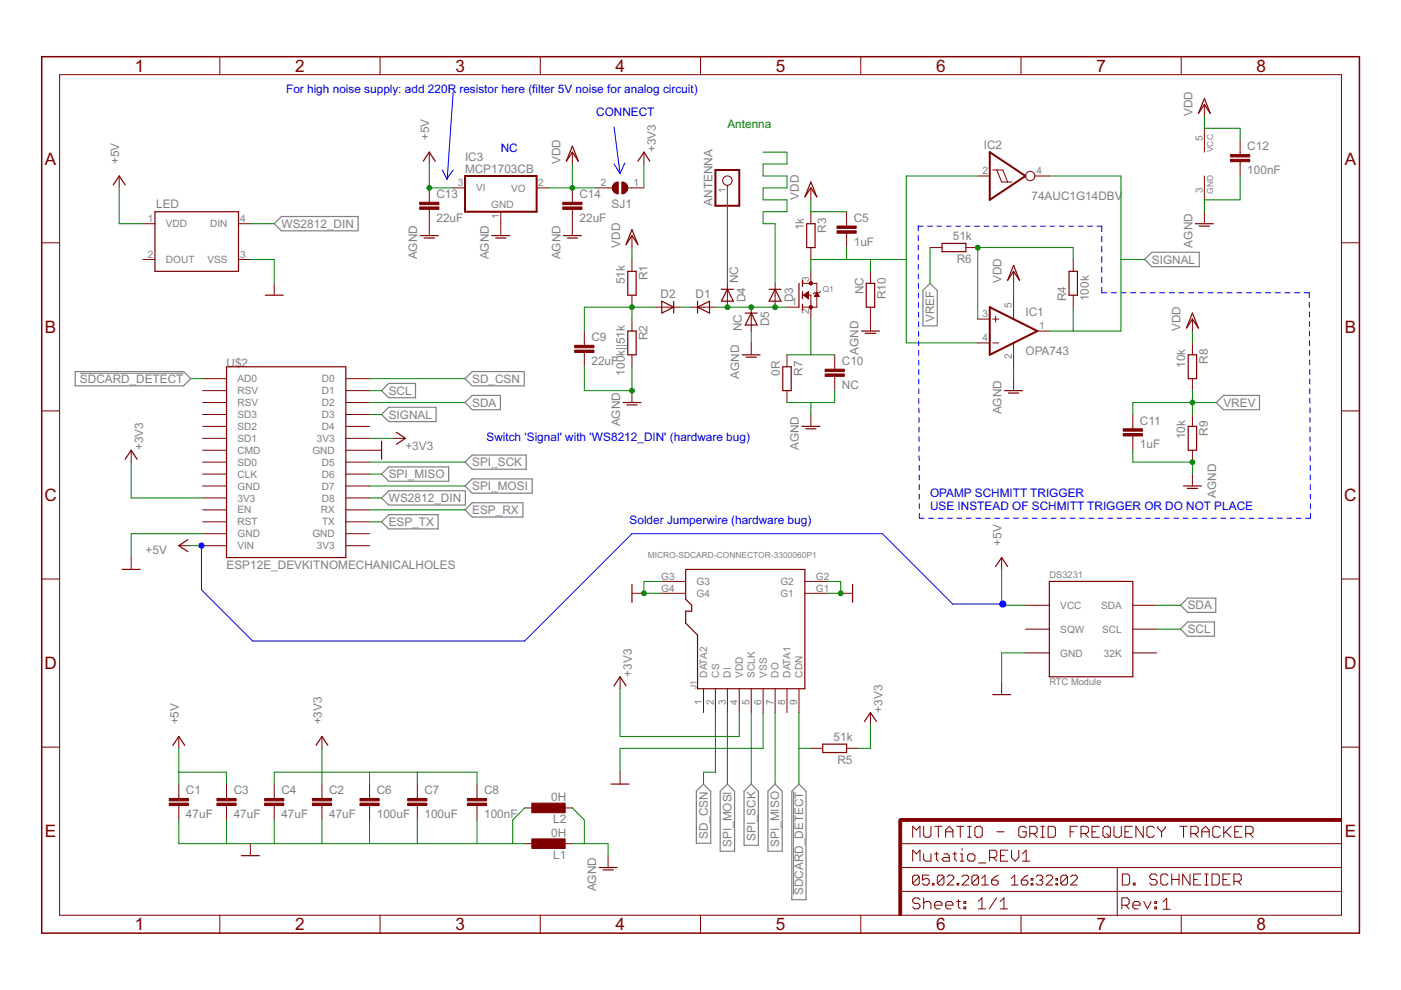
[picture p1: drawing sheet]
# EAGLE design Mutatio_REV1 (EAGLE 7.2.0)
FRAME (FRAME-A4L): CNAME: MUTATIO - GRID FREQUENCY TRACKER; CREVISION: 1; DESIGNER: D. SCHNEIDER

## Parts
ANTENNA  PINHD-1X1CB  [1X01-CLEANBIG]
C1  47uF  C-EUC0805  [C0805]
C2  47uF  C-EUC0805  [C0805]
C3  47uF  C-EUC0805  [C0805]
C4  47uF  C-EUC0805  [C0805]
C5  1uF  C-EUC0603  [C0603]
C6  100uF  C-EUC1206  [C1206]
C7  100uF  C-EUC1206  [C1206]
C8  100nF  C-EUC0603  [C0603]
C9  22uF  C-EUC0603  [C0603]
C10  NC  C-EUC0603  [C0603]
C11  1uF  C-EUC0603  [C0603]
C12  100nF  C-EUC0603  [C0603]
C13  22uF  C-EUC0603  [C0603]
C14  22uF  C-EUC0603  [C0603]
D1  DIODE-MINIMELF  [MINIMELF]
D2  DIODE-MINIMELF  [MINIMELF]
D3  DIODE-MINIMELF  [MINIMELF]
D4  NC  DIODE-MINIMELF  [MINIMELF]
D5  NC  DIODE-MINIMELF  [MINIMELF]
IC1  OPA743  [SOT23-5]
IC2  74AUC1G14DBV  [SOT23-5]
IC3  MCP1703CB  [SOT23]
J1  MICRO-SDCARD-CONNECTOR-3300060P1  [9P-SMD-W-RING]
L1  0H  L-EUL2012C  [L2012C]
L2  0H  L-EUL2012C  [L2012C]
LED  WS2812B  [WS2812B]
Q1  MOSFET-NREFLOW  [SOT23]
R1  51k  R-EU_R0603  [R0603]
R2  100k||51k  R-EU_R0603  [R0603]
R3  1k  R-EU_R0603  [R0603]
R4  100k  R-EU_R0603  [R0603]
R5  51k  R-EU_R0603  [R0603]
R6  51k  R-EU_R0603  [R0603]
R7  0R  R-EU_R0603  [R0603]
R8  10k  R-EU_R0603  [R0603]
R9  10k  R-EU_R0603  [R0603]
R10  NC  R-EU_R0603  [R0603]
SJ1  SJ  [SJ]
U$1  DS3231_MODULEBIG_CONNECTER_ONLY  [DS3231_MODULE_BIGCON]
U$2  ESP12E_DEVKITNOMECHANICALHOLES  [ESP12E_DEVKIT_NOHOLES]

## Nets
!SDCARD_DETECT: J1.9(CDN) R5.2 U$2.AD0
+3V3: C2.1 C4.1 C6.1 C7.1 C8.1 J1.4(VDD) R5.1 SJ1.1 U$2.3V3@0(3V3) U$2.3V3@1(3V3)
+5V: C1.1 C3.1 C13.1 IC3.3(VI) LED.1(VDD) U$1.VCC@2(VCC) U$2.VIN
AGND: C9.2 C10.2 C11.2 C12.2 C13.2 C14.2 D5.A IC1.2(V-) IC2.3(GND) IC3.1(GND) L1.2 L2.2 R2.2 R7.2 R9.2 R10.2
ANTENNA: D1.A D3.A D4.A D5.C Q1.1(G)
BOARDANTENNA: D3.C
ESP_RX: U$2.RX
ESP_TX: U$2.TX
GND: C1.2 C2.2 C3.2 C4.2 C6.2 C7.2 C8.2 J1.6(VSS) J1.G1 J1.G2 J1.G3 J1.G4 L1.1 L2.1 LED.3(VSS) U$1.GND@2(GND) U$2.GND@1(GND) U$2.GND@2(GND)
N$1: D1.C D2.C
N$2: C10.1 Q1.2(S) R7.1
N$3: ANTENNA.1 D4.C
N$4: C5.2 IC1.4(-IN) IC2.2(I) Q1.3(D) R3.2 R10.1
N$7: IC1.3(+IN) R4.2 R6.1
REV1: C9.1 D2.A R1.2 R2.1
SCL: U$1.SCL@2(SCL) U$2.D1
SD_CSN: J1.2(CS) U$2.D0
SDA: U$1.SDA@2(SDA) U$2.D2
SIGNAL: IC1.1(OUT) IC2.4(O) R4.1 U$2.D3
SPI_MISO: J1.7(DO) U$2.D6
SPI_MOSI: J1.3(DI) U$2.D7
SPI_SCK: J1.5(SCLK) U$2.D5
VDD: C5.1 C12.1 C14.1 IC1.5(V+) IC2.5(VCC) IC3.2(VO) R1.1 R3.1 R8.1 SJ1.2
VREF: R6.2
VREV: C11.1 R8.2 R9.1
WS2812_DIN: LED.4(DIN) U$2.D8
Unconnected: J1.1(DATA2) J1.8(DATA1) LED.2(DOUT) U$1.32K U$1.SQW U$2.3V3@2(3V3) U$2.CLK U$2.CMD U$2.D4 U$2.EN U$2.GND@0(GND) U$2.GND@3(GND) U$2.RST U$2.RSV@0(RSV) U$2.RSV@1(RSV) U$2.SD0 U$2.SD1 U$2.SD2 U$2.SD3

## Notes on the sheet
- For high noise supply: add 220R resistor here (filter 5V noise for analog circuit)
- CONNECT
- Antenna
- NC
- Switch 'Signal' with 'WS8212_DIN' (hardware bug)
- OPAMP SCHMITT TRIGGER
  USE INSTEAD OF SCHMITT TRIGGER OR DO NOT PLACE
- Solder Jumperwire (hardware bug)

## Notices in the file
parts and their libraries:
SparkFun-LED: Licensing: Creative Commons ShareAlike 4.0 International - https://creativecommons.org/licenses/by-sa/4.0
